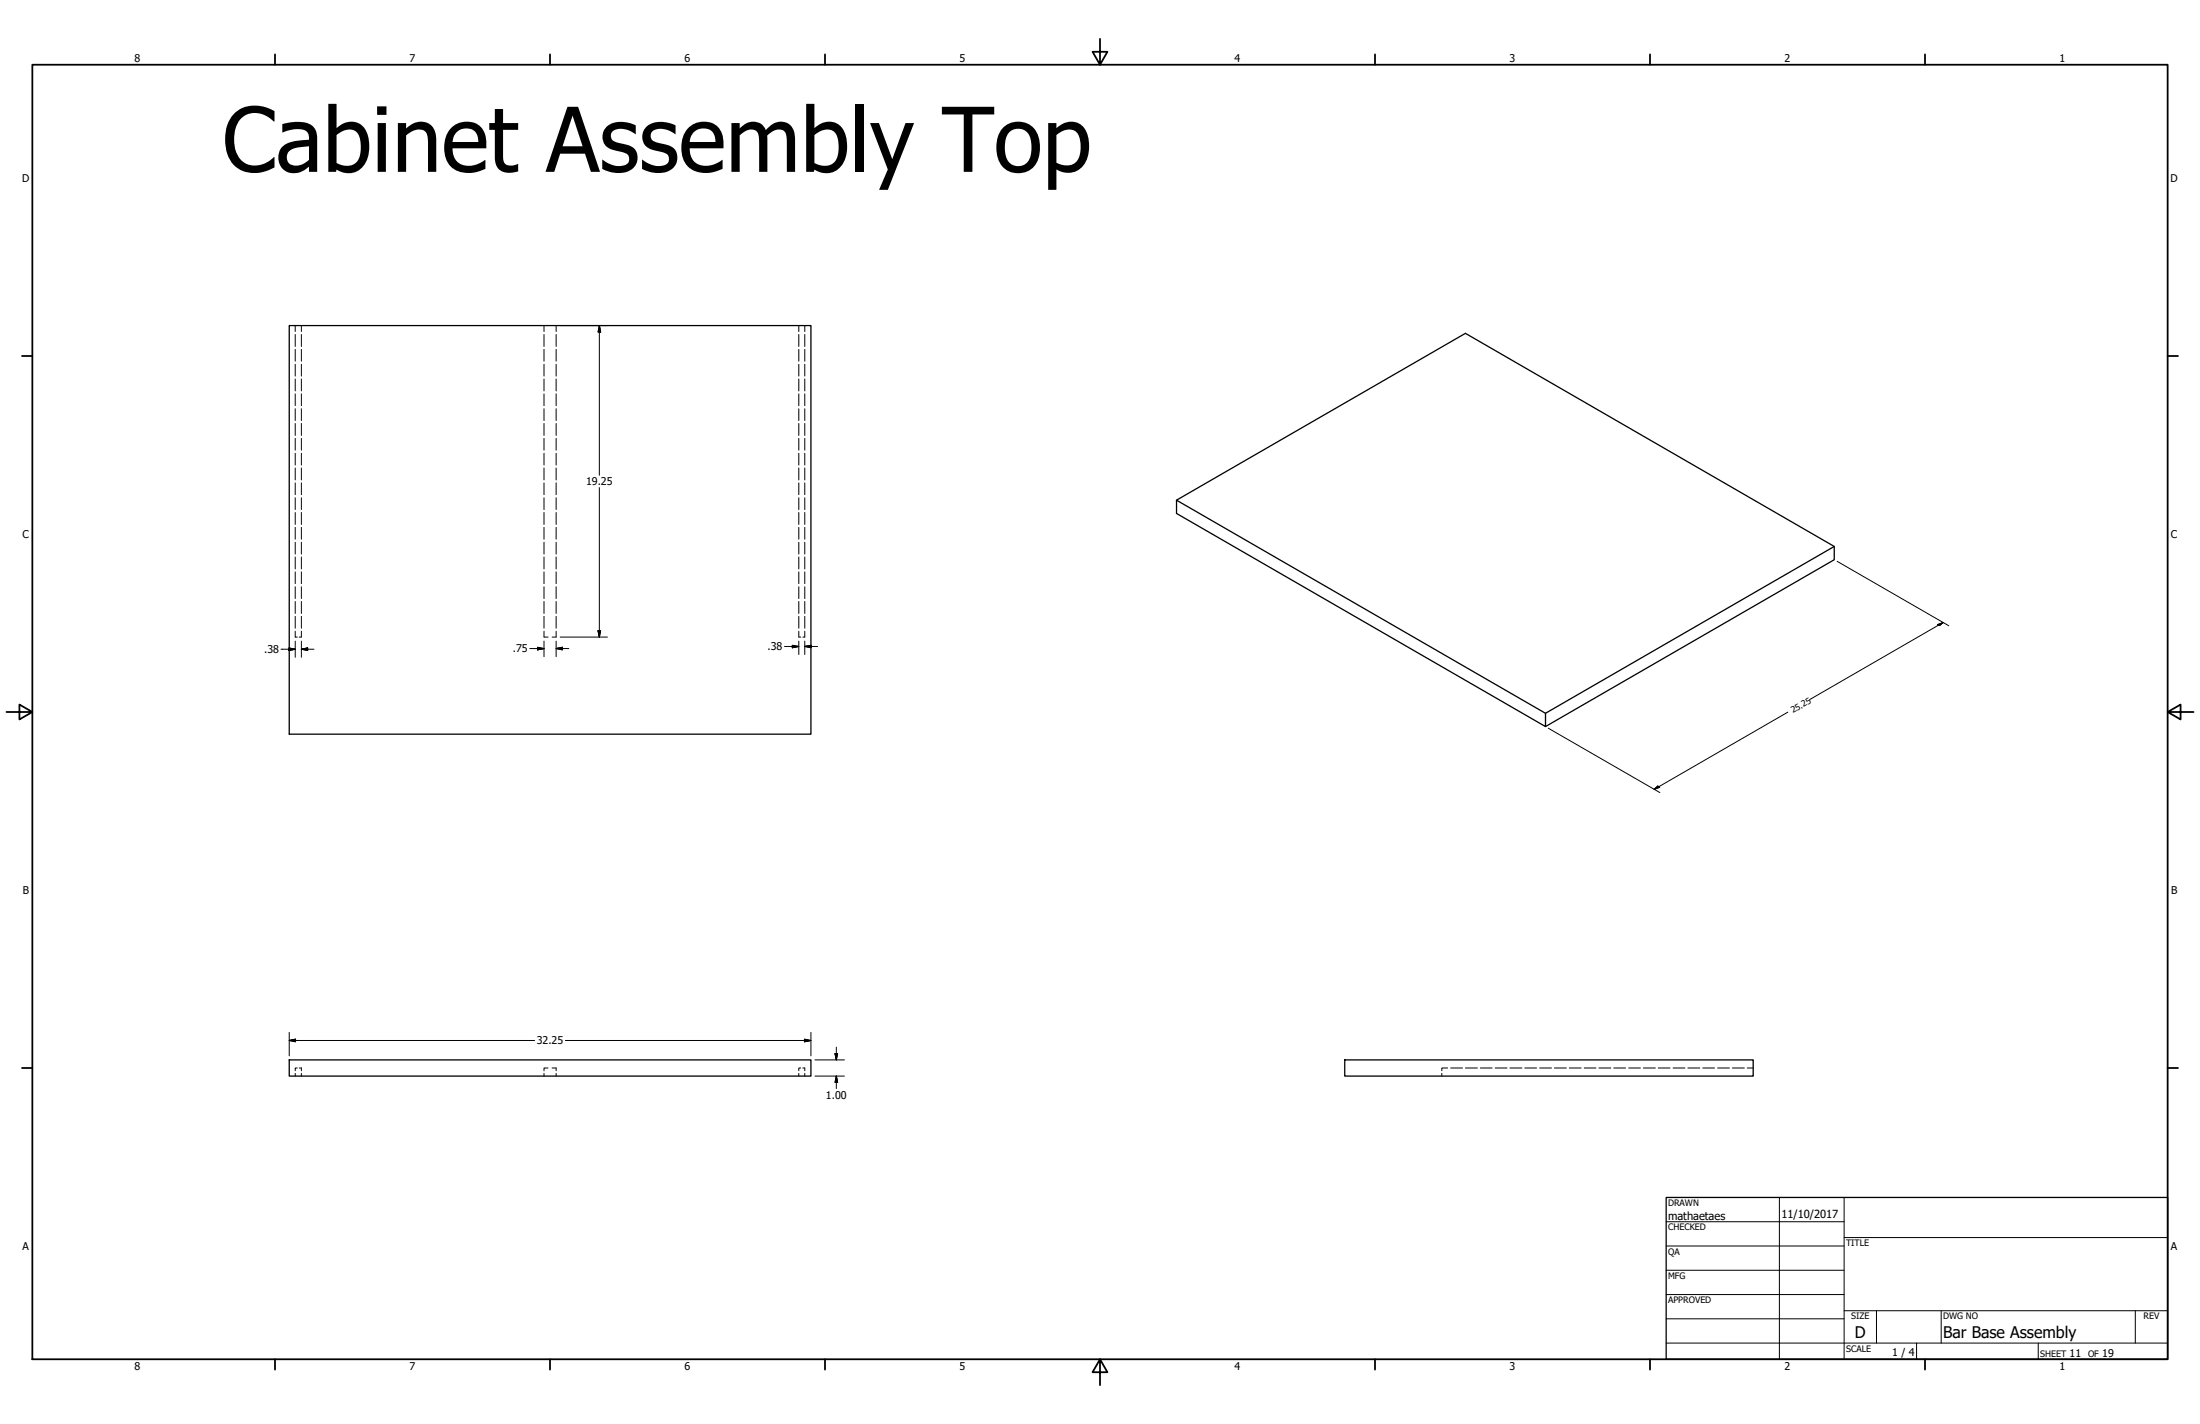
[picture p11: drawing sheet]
<svg xmlns="http://www.w3.org/2000/svg" width="864mm" height="559mm" viewBox="0 0 864 559" stroke-linecap="round" stroke-linejoin="round" font-family="sans-serif">
<!-- layer: Hidden (ANSI) -->
<g fill="none" stroke="#000" stroke-width=".39">
<path d="M115.9 127.8v2.3M115.9 131.3v4.7M115.9 137.1v4.6M118.3 127.8v2.3M118.3 131.3v4.7M118.3 137.1v4.6M213.6 127.8v2.3M213.6 131.3v4.7M213.6 137.1v4.6M218.3 127.8v2.3M218.3 131.3v4.7M218.3 137.1v4.6"/>
<path d="M313.6 127.8v2.3M313.6 131.3v4.7M313.6 137.1v4.6M315.9 127.8v2.3M315.9 131.3v4.7M315.9 137.1v4.6M115.9 142.9v4.7M115.9 148.7v4.7M115.9 154.6v4.6M118.3 142.9v4.7M118.3 148.7v4.7M118.3 154.6v4.6"/>
<path d="M213.6 142.9v4.7M213.6 148.7v4.7M213.6 154.6v4.6M218.3 142.9v4.7M218.3 148.7v4.7M218.3 154.6v4.6M313.6 142.9v4.7M313.6 148.7v4.7M313.6 154.6v4.6M315.9 142.9v4.7M315.9 148.7v4.7M315.9 154.6v4.6"/>
<path d="M115.9 160.4v4.6M115.9 166.2v4.7M115.9 172v4.7M115.9 177.9v4.6M118.3 160.4v4.6M118.3 166.2v4.7M118.3 172v4.7M118.3 177.9v4.6M213.6 160.4v4.6M213.6 166.2v4.7M213.6 172v4.7M213.6 177.9v4.6"/>
<path d="M218.3 160.4v4.6M218.3 166.2v4.7M218.3 172v4.7M218.3 177.9v4.6M313.6 160.4v4.6M313.6 166.2v4.7M313.6 172v4.7M313.6 177.9v4.6M315.9 160.4v4.6M315.9 166.2v4.7M315.9 172v4.7M315.9 177.9v4.6"/>
<path d="M115.9 183.6v4.7M115.9 189.5v4.6M115.9 195.3v4.7M118.3 183.6v4.7M118.3 189.5v4.6M118.3 195.3v4.7M213.6 183.6v4.7M213.6 189.5v4.6M213.6 195.3v4.7M218.3 183.6v4.7M218.3 189.5v4.6M218.3 195.3v4.7"/>
<path d="M313.6 183.6v4.7M313.6 189.5v4.6M313.6 195.3v4.7M315.9 183.6v4.7M315.9 189.5v4.6M315.9 195.3v4.7M115.9 201.1v4.7M115.9 206.9v4.7M115.9 212.8v4.6M115.9 218.6v4.7M118.3 201.1v4.7M118.3 206.9v4.7"/>
<path d="M118.3 212.8v4.6M118.3 218.6v4.7M213.6 201.1v4.7M213.6 206.9v4.7M213.6 212.8v4.6M213.6 218.6v4.7M218.3 201.1v4.7M218.3 206.9v4.7M218.3 212.8v4.6M218.3 218.6v4.7M313.6 201.1v4.7M313.6 206.9v4.7"/>
<path d="M313.6 212.8v4.6M313.6 218.6v4.7M315.9 201.1v4.7M315.9 206.9v4.7M315.9 212.8v4.6M315.9 218.6v4.7M115.9 224.4v4.6M115.9 230.3v4.6M115.9 236v4.7M118.3 224.4v4.6M118.3 230.3v4.6M118.3 236v4.7"/>
<path d="M213.6 224.4v4.6M213.6 230.3v4.6M213.6 236v4.7M218.3 224.4v4.6M218.3 230.3v4.6M218.3 236v4.7M313.6 224.4v4.6M313.6 230.3v4.6M313.6 236v4.7M315.9 224.4v4.6M315.9 230.3v4.6M315.9 236v4.7"/>
<path d="M115.9 241.9v4.6M115.9 247.7v2.3h.8M118.3 241.9v4.6M118.3 247.7v2.3h-.8M213.6 241.9v4.6M213.6 247.7v2.3h1.5M218.3 241.9v4.6M218.3 247.7v2.3h-1.6M313.6 241.9v4.6M313.6 247.7v2.3h.7M315.9 241.9v4.6M315.9 247.7v2.3h-.7"/>
<path d="M116.7 419.1h-.8v1.1M117.5 419.1h.8v1.1M215.1 419.1h-1.5v1.1M216.7 419.1h1.6v1.1M314.3 419.1h-.7v1.1M315.2 419.1h.7v1.1M568.3 419.1h-2.3v1.1M569.5 419.1h4.6M575.2 419.1h4.7M581.1 419.1h4.6M586.9 419.1h4.7M592.7 419.1h4.7"/>
<path d="M598.6 419.1h4.6M604.4 419.1h4.6M610.2 419.1h4.7M616 419.1h4.6M621.9 419.1h4.6M627.6 419.1h4.7M633.5 419.1h4.6M639.3 419.1h4.7M645.1 419.1h4.7M650.9 419.1h4.7M656.8 419.1h4.6M662.6 419.1h4.7"/>
<path d="M668.4 419.1h4.6M674.2 419.1h4.7M680 419.1h4.7M685.9 419.1h2.3M115.9 421.2v1.1M118.3 421.2v1.1M213.6 421.2v1.1M218.3 421.2v1.1M313.6 421.2v1.1M315.9 421.2v1.1M566 421.2v1.1"/>
</g>
<!-- layer: Visible (ANSI) -->
<path d="M113.5 127.8h204.8v160.3h-204.8zM461.8 196.3l113.4-65.5 144.8 83.6v5.2l-113.3 65.5M720 214.4l-113.3 65.5v5.2l-144.9-83.6v-5.2l144.9 83.6M113.5 415.9h204.8v6.4h-204.8zM527.9 415.9h160.3v6.4h-160.3z" fill="none" stroke="#000" stroke-width=".51"/>
<!-- layer: Symbol (ANSI) -->
<g fill="none" stroke="#000" stroke-width=".7">
<path d="M431.8 15.2v10.2l-2.9-5.1h5.8l-2.9 5.1M12.7 25.4h838.2v508h-838.2zM107.9 21.3v4.1M215.9 21.3v4.1M323.8 21.3v4.1M539.8 21.3v4.1M647.7 21.3v4.1M755.6 21.3v4.1M8.6 139.7h4.1M850.9 139.7h4.1M2.5 279.4h10.2l-5.1-2.9v5.8l5.1-2.9M850.9 279.4l5.1 2.9v-5.8l-5.1 2.9h10.2"/>
<path d="M8.6 419.1h4.1M850.9 419.1h4.1M107.9 533.4v4.1M215.9 533.4v4.1M323.8 533.4v4.1M431.8 533.4l2.9 5.1h-5.8l2.9-5.1v10.2M539.8 533.4v4.1M647.7 533.4v4.1M755.6 533.4v4.1"/>
</g>
<!-- layer: Title (ANSI) -->
<g fill="none" stroke="#000" stroke-width=".39">
<path d="M654 479.4h69.9M698.5 469.9v63.5M723.9 469.9v63.5M654 488.9h69.9M654 498.5h69.9M723.9 485.6h127M654 508h69.9M654 517.5h69.9M723.9 514.3h127M736.6 514.3v12.7M762 514.3v12.7M838.2 514.3v12.7"/>
<path d="M654 527h196.9M752.3 527v6.4M800.1 527v6.4"/>
</g>
<path d="M654 469.9h196.9v63.5h-196.9z" fill="none" stroke="#000" stroke-width=".51"/>
<!-- layer: Visible Narrow (ANSI) -->
<g fill="none" stroke="#000" stroke-width=".39">
<path d="M219.9 127.8h18.5M235.3 127.8l.5 2.5h-1zM235.3 127.8v58.7M235.3 191.3v58.7M721.2 220.3l43.8 25.3M110.3 254.8h5.6M113.4 254.3l2.5 .5-2.5 .5zM115.9 251.6v6.3M118.3 254.8l2.5-.5v1zM118.3 254.8h5M118.3 251.6v6.3M208 254.5h5.6"/>
<path d="M211 254l2.6 .5-2.6 .5zM213.6 251.6v6.1M218.3 254.5l2.5-.5v1zM218.3 254.5h5M218.3 251.6v6.1M219.9 250h18.5M234.8 247.5h1l-.5 2.5zM308 253.7h5.6M311 253.2l2.6 .5-2.6 .5zM313.6 251.6v5.3M315.9 253.7l2.5-.5v1zM315.9 253.7h5"/>
<path d="M315.9 251.6v5.3M760.6 245.1l2.2-.8-1.5 1.2zM762.8 244.3l-52.5 30.3M701.8 279.5l-52.4 30.3M607.8 285.8l43.8 25.2M649.4 309.8l1.3-1.3 .8 .4zM113.5 408.3l2.5-.5v1zM113.5 408.3h96.4M113.5 405.1v9.2M221.9 408.3h96.4M315.8 407.8l2.5 .5-2.5 .5zM318.3 405.1v9.2"/>
<path d="M319.9 415.9h11.6M327.8 413.4h1l-.5 2.5zM328.3 410.9v5M319.9 422.3h11.6M328.3 422.3l.5 2.5h-1zM328.3 422.3v4.9"/>
</g>
<g fill="#000" stroke="#000" stroke-width=".39">
<path d="M235.3 127.8l.5 2.5zM235.3 127.8l.5 2.5h-1zM113.4 255.3l2.5-.5zM113.4 254.3l2.5 .5-2.5 .5zM118.3 254.8l2.5-.5zM118.3 254.8l2.5-.5v1zM211 255l2.6-.5zM211 254l2.6 .5-2.6 .5zM218.3 254.5l2.5-.5zM218.3 254.5l2.5-.5v1zM234.8 247.5l.5 2.5zM234.8 247.5h1l-.5 2.5z"/>
<path d="M311 254.2l2.5-.5zM311 253.2l2.5 .5-2.5 .5zM315.9 253.7l2.5-.5zM315.9 253.7l2.5-.5v1zM761.3 245.5l1.5-1.2zM760.6 245.1l2.2-.8-1.5 1.2zM649.4 309.8l1.3-1.3zM649.4 309.8l1.3-1.3 .8 .4zM113.5 408.3l2.5-.5zM113.5 408.3l2.5-.5v1zM315.8 408.8l2.5-.5zM315.8 407.8l2.5 .5-2.5 .5z"/>
<path d="M327.8 413.4l.5 2.5zM327.8 413.4h1l-.5 2.5zM328.3 422.3l.5 2.5zM328.3 422.3l.5 2.5h-1z"/>
</g>
<text font-size="35.1" x="87.2" y="67.4">Cabinet Assembly Top</text>
<g font-size="6.3">
<text x="728.1" y="524.9">D</text>
<text x="762.8" y="525">Bar Base Assembly</text>
</g>
<g font-size="4.4">
<text x="654.8" y="478.6">mathaetaes</text>
<text x="699.3" y="478">11/10/2017</text>
</g>
<g font-size="4.2">
<text x="52.8" y="24.4">8</text>
<text x="160.8" y="24.4">7</text>
<text x="268.7" y="24.4">6</text>
<text x="376.7" y="24.4">5</text>
<text x="484.6" y="24.4">4</text>
<text x="592.6" y="24.4">3</text>
<text x="700.5" y="24.4">2</text>
<text x="808.5" y="24.4">1</text>
<text x="8.8" y="71.4">D</text>
<text x="852" y="71.4">D</text>
<text x="230.1" y="190.4">19.25</text>
<text x="8.9" y="211.1">C</text>
<text x="852.2" y="211.1">C</text>
<text x="103.7" y="256.3">.38</text>
<text x="201.3" y="256">.75</text>
<text x="301.3" y="255.2">.38</text>
<text x="9" y="350.8">B</text>
<text x="852.2" y="350.8">B</text>
<text x="210.7" y="409.8">32.25</text>
<text x="324.2" y="431.1">1.00</text>
<text x="8.9" y="490.5">A</text>
<text x="852.2" y="490.5">A</text>
<text x="742.8" y="532">1 / 4</text>
<text x="812.4" y="532.6">11</text>
<text x="825.2" y="532.6">19</text>
<text x="52.8" y="537.5">8</text>
<text x="160.8" y="537.5">7</text>
<text x="268.7" y="537.5">6</text>
<text x="376.7" y="537.5">5</text>
<text x="484.6" y="537.5">4</text>
<text x="592.6" y="537.5">3</text>
<text x="700.5" y="537.5">2</text>
<text x="808.5" y="537.5">1</text>
</g>
<g font-size="3.5">
<text x="654.8" y="473.2">DRAWN</text>
<text x="654.8" y="482.8">CHECKED</text>
<text x="724.7" y="488.9">TITLE</text>
<text x="654.8" y="492.3">QA</text>
<text x="654.8" y="501.8">MFG</text>
<text x="654.8" y="511.4">APPROVED</text>
<text x="726.7" y="517.7">SIZE</text>
<text x="762.8" y="517.7">DWG NO</text>
<text x="841.4" y="517.7">REV</text>
<text x="724.7" y="530.4">SCALE</text>
<text x="800.9" y="532.6">SHEET</text>
<text x="819.7" y="532.6">OF</text>
</g>
<text font-size="3.4" x="703.8" y="280" transform="rotate(-30 703.8 280)">25.25</text>
</svg>
